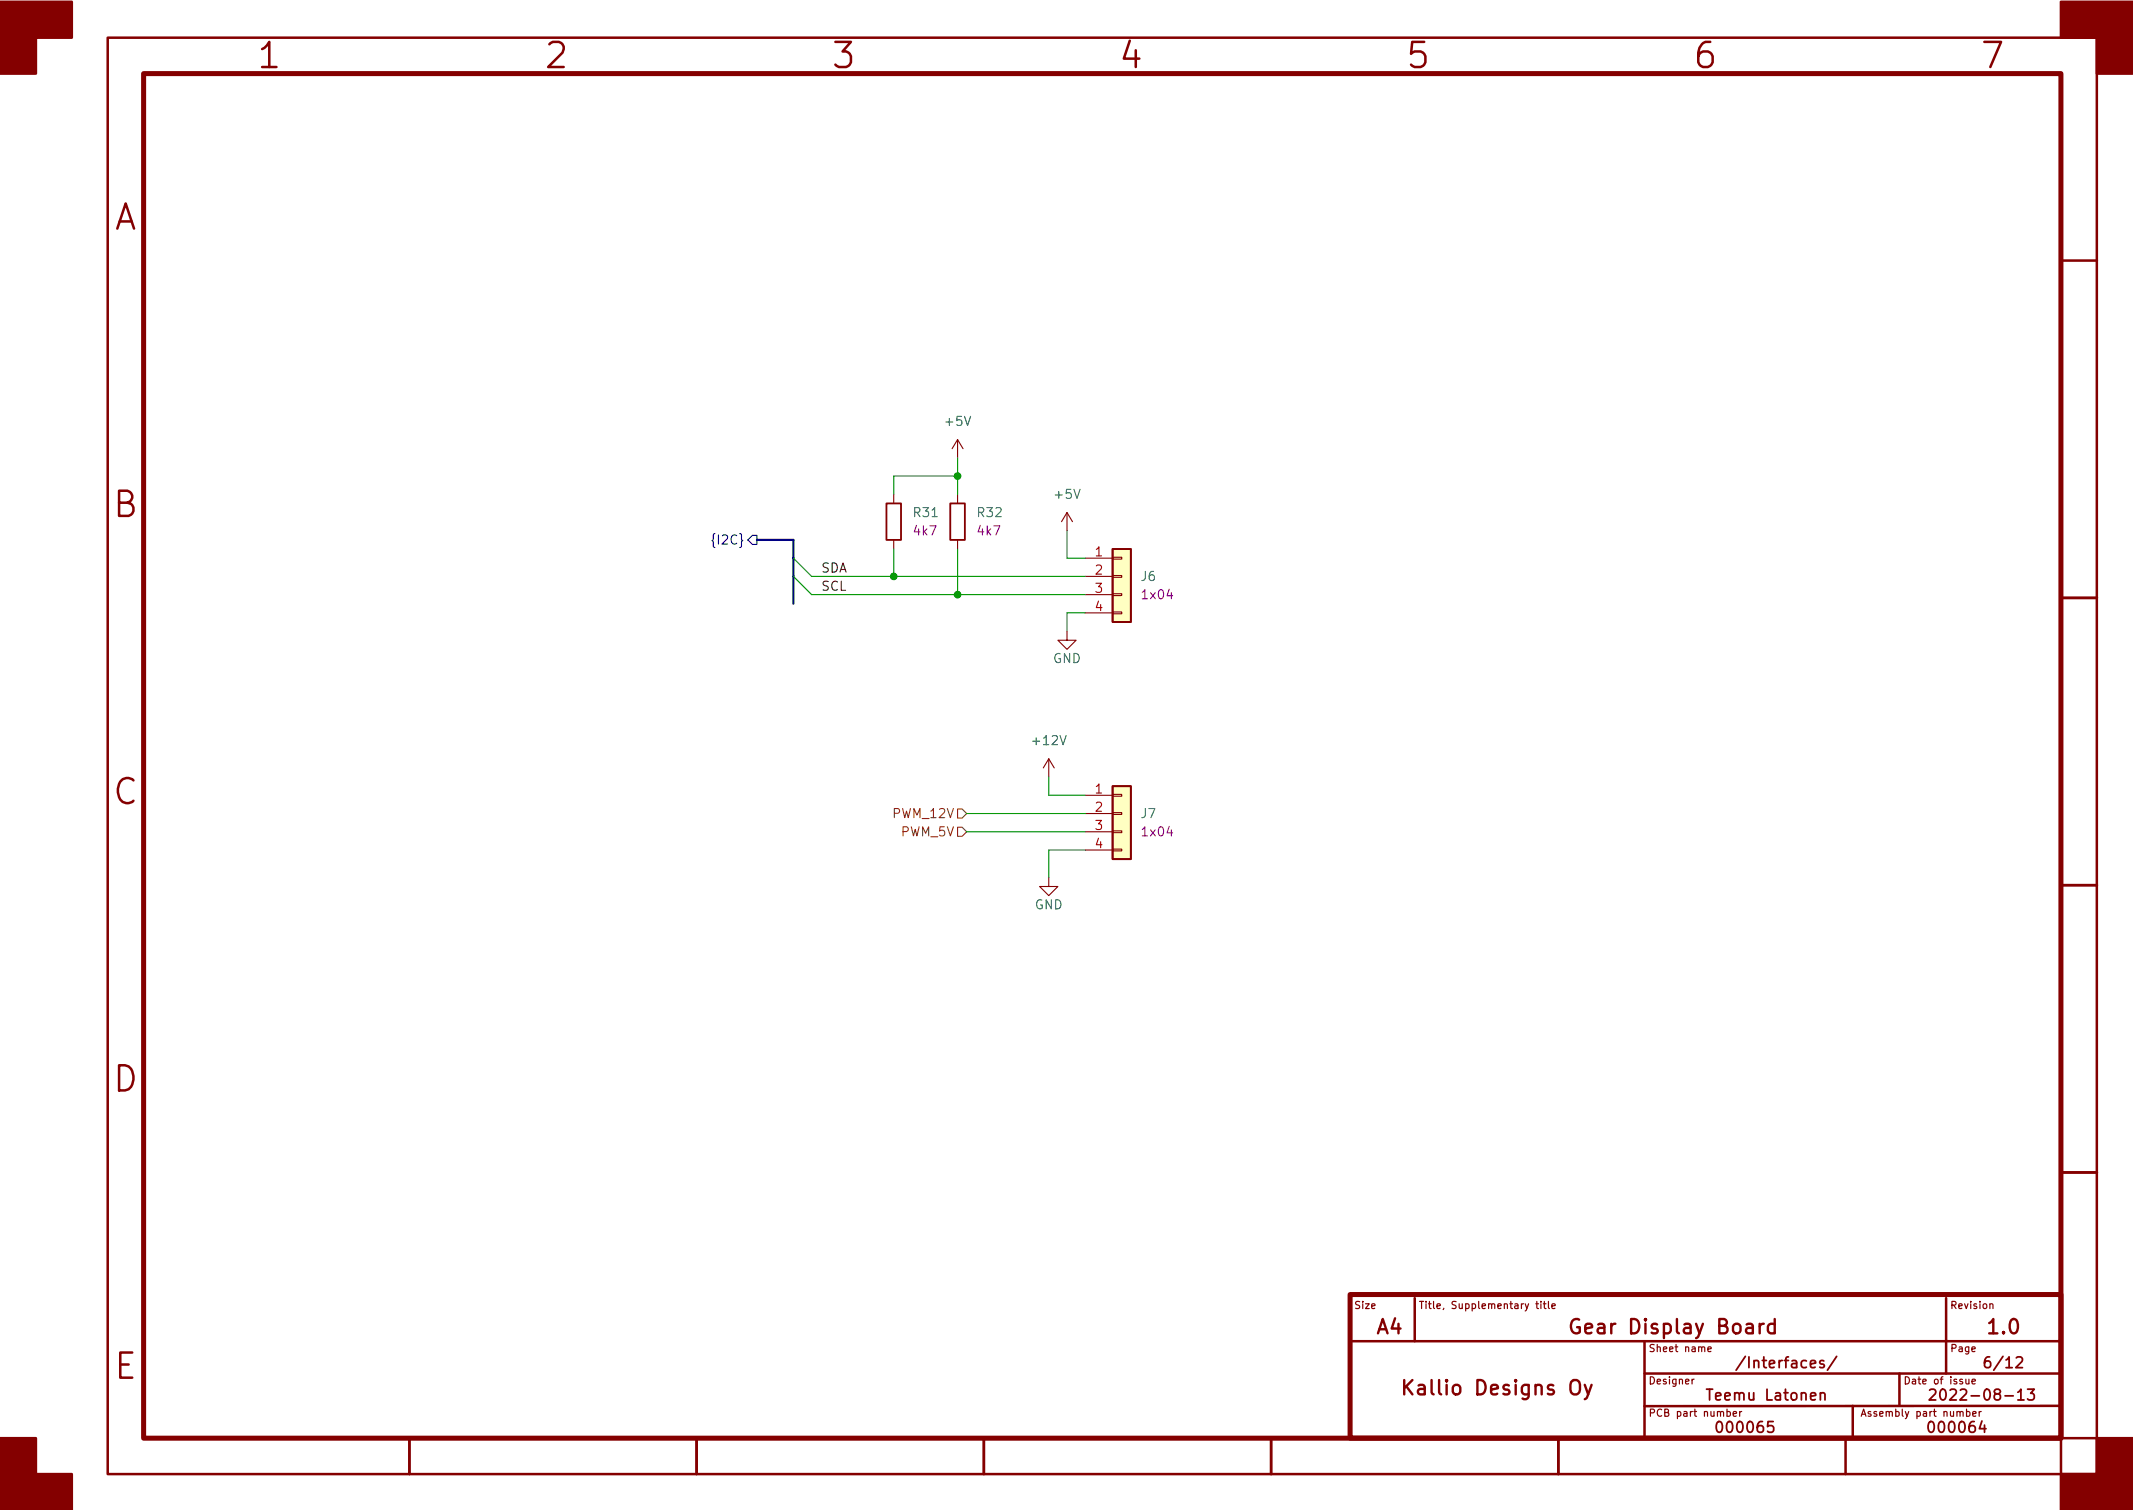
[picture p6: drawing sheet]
<svg xmlns="http://www.w3.org/2000/svg" width="297mm" height="210mm" viewBox="0 0 297 210" stroke-linecap="round" stroke-linejoin="round" font-family="sans-serif">
<g fill="none" stroke="#840000" stroke-width=".35">
<path d="M15 5.2h277v200.1h-277zM287 36.3h5M287 83.3h5M287 123.3h5M287 163.3h5M188 186.8h99M197 180.8v6M229 186.8v13.5M229 191.3h58M258 195.8v4.5M264.5 191.3v4.5M271 180.8v10.5"/>
<path d="M287 195.8h-58M57 200.3v5M97 200.3v5M137 200.3v5M177 200.3v5M181 200.3h111M217 200.3v5M257 200.3v5M287 200.3v5"/>
</g>
<path d="M20 10.2h267v190.1h-267zM188 180.3h99v20h-99z" fill="none" stroke="#840000" stroke-width=".7"/>
<g fill="#840000" stroke="#840000" stroke-width=".35">
<path d="M0 .2h10v5h-5v5h-5z"/>
<path d="M0 200.3h5v5h5v5h-10z"/>
<path d="M287 .2h10v10h-5v-5h-5z"/>
<path d="M292 200.3h5v10h-10v-5h5z"/>
</g>
<g fill="none" stroke="#840000" stroke-width=".17">
<path d="M213.9 181.5h.4M214 181.2v.9l.3 .1M214.6 181.2v.1M214.6 181.5v.7M214.9 181.5h.4M215.1 181.2v.9l.2 .1M215.6 181.2v.9l.2 .1M216.1 181.9l.5-.1-.1-.2-.2-.1-.2 .2 .1 .5h.3M235.6 192v.7M235.9 192l-.3 .2M237.8 187.9l.5-.1v-.2l-.3-.1-.2 .2 .1 .5h.4M240.5 196.6l.3-.1 .2 .2-.1 .5h-.4"/>
<path d="M241.4 196.9l.4-.1v-.2l-.3-.1-.1 .2v.5h.4M242.3 196.5v.7M242.5 196.5l-.2 .2M273.8 192v.7h.2l.2-.1M273.9 196.6l.2-.1 .2 .2-.1 .5h-.3M273.9 196.2v1M274.2 192v.7M274.6 192.4l.5-.1-.1-.2-.2-.1-.2 .2 .1 .5h.3M274.7 196.9l.5-.1-.1-.2-.2-.1-.2 .2 .1 .5h.3M275.6 196.5v.7M275.9 196.5l-.3 .2M277.1 181.6l.2-.1 .2 .1v.6"/>
</g>
<path d="M195.5 192.2v2M195.8 193l.9 1.2M196.7 192.2l-1.2 1.1M219 192.3a.66 .66 0 0 1 .7-.1 .66 .66 0 0 1 .3 .6v.7a.67 .67 0 0 1-.6 .7 .67 .67 0 0 1-.7-.7v-.7l.1-.4zM219.9 183.8a.77 .77 0 0 0-.8 0 .77 .77 0 0 0-.3 .7 .85 .85 0 0 0 .2 .9 .85 .85 0 0 0 .9 .2l.1-.1v-.7h-.4M220.7 192.8l.5 1.4M221.6 192.8l-.6 1.8-.3 .2M245.6 184.3a.51 .51 0 0 0-.6 .4M247.1 184.4l-.5-.1-.4 .4v.6l.2 .3 .2 .1 .5-.1M247.1 183.7v2" fill="none" stroke="#840000" stroke-width=".33"/>
<path d="M123.4 70.1h2.1v5.1h-2.1zM132.3 70.1h2.1v5.1h-2.1zM154.9 76.4h2.6v10.2h-2.6zM154.9 109.5h2.6v10.1h-2.6zM252.1 189.9l.7-.1v-.3l-.5-.1-.2 .2 .1 .8h.1h.5M253.5 194.1a.37 .37 0 0 1 .6 0v.8M254 189.5l-.4-.1-.2 .2 .1 .3 .5 .1 .1 .1-.1 .3h-.2h-.4M255.8 188.9l-1.3 1.9M268.7 193.6l.2-.2 .5 .1a.41 .41 0 0 1 .1 .6l-.9 .8h1M282.4 193.4h.9l-.5 .6a.41 .41 0 0 1 .5 .3v.3l-.2 .3h-.5l-.2-.1" fill="none" stroke="#840000" stroke-width=".25"/>
<g fill="#ffffc2" stroke="#ffffc2" stroke-width=".14">
<path d="M154.9 76.4h2.6v10.2h-2.6z"/>
<path d="M154.9 109.5h2.6v10.1h-2.6z"/>
</g>
<g fill="none" stroke="#840000" stroke-width=".15">
<path d="M124.5 68.8v1.3M124.5 75.2v1.2M133.3 61.2v2.5M133.3 68.8v1.3M133.3 75.2v1.2M133.3 61.2l-.7 1.3M133.3 61.2l.8 1.3M148.6 71.4l-.8 1.2M148.6 71.4v2.5M148.6 71.4l.8 1.2M151.1 77.7h3.8M154.9 77.6h1.3v.2h-1.3z"/>
<path d="M148.6 87.9v1.2h-1.3l1.3 1.3 1.3-1.3h-1.3M151.1 80.3h3.8M151.1 82.8h3.8M151.1 85.3h3.8M154.9 85.2h1.3v.3h-1.3zM154.9 82.7h1.3v.2h-1.3zM154.9 80.1h1.3v.3h-1.3zM146 105.7l-.7 1.2M146 105.7v2.5M146 105.7l.8 1.2M151.1 110.7h3.8M151.1 113.3h3.8"/>
<path d="M151.1 115.8h3.8M151.1 118.4h3.8M154.9 118.2h1.3v.3h-1.3zM154.9 115.7h1.3v.2h-1.3zM154.9 113.2h1.3v.2h-1.3zM154.9 110.6h1.3v.3h-1.3zM146 122.2v1.2h-1.2l1.2 1.3 1.3-1.3h-1.3"/>
</g>
<path d="M133.3 115.2h.7l.6 .6-.6 .7h-.7zM133.3 112.6h.7l.6 .7-.6 .6h-.7z" fill="none" stroke="#725600" stroke-width=".15"/>
<path d="M104.8 74.5h.6v1.3h-.6l-.7-.6z" fill="none" stroke="#000084" stroke-width=".15"/>
<path d="M105.4 75.2h5.1v8.9" fill="none" stroke="#000084" stroke-width=".3"/>
<path d="M110.5 77.7l2.5 2.6h38.1M124.5 76.4v3.9M133.3 63.7v5.1M133.3 76.4v6.4M133.3 66.3h-8.8v2.5M148.6 73.9v3.8h2.5M110.5 80.3l2.5 2.5h38.1M151.1 85.3h-2.5v2.6M134.6 115.8h16.5M134.6 113.3h16.5M146 108.2v2.5h5.1M151.1 118.4h-5.1v3.8" fill="none" stroke="#009600" stroke-width=".15"/>
<g fill="#009600" stroke="#009600" stroke-width=".15">
<circle cx="124.5" cy="80.3" r=".46"/>
<circle cx="133.3" cy="82.8" r=".46"/>
<circle cx="133.3" cy="66.3" r=".46"/>
</g>
<g font-size="4.9" fill="#840000">
<text x="36.1" y="9.5">1</text>
<text x="76.1" y="9.5">2</text>
<text x="116.1" y="9.5">3</text>
<text x="156.1" y="9.5">4</text>
<text x="196.1" y="9.5">5</text>
<text x="236.1" y="9.5">6</text>
<text x="276.1" y="9.5">7</text>
<text x="15.7" y="32">A</text>
<text x="15.7" y="72">B</text>
<text x="15.7" y="112">C</text>
<text x="15.7" y="152">D</text>
<text x="15.9" y="192">E</text>
</g>
<g font-size="2.8" fill="#840000">
<text x="191.7" y="185.8">A4</text>
<text x="220.1" y="185.8">Gear Display Board</text>
<text x="277.1" y="185.8">1.0</text>
<text x="196.7" y="194.3">Kallio Designs Oy</text>
</g>
<g font-size="2.1" fill="#840000">
<text x="241.5" y="190.5">/Interfaces/</text>
<text x="277" y="190.5">6/12</text>
<text x="238.3" y="195">Teemu Latonen</text>
<text x="270.7" y="195">2022-08-13</text>
<text x="239.5" y="199.5">000065</text>
<text x="269" y="199.5">000064</text>
</g>
<g font-size="1.8" fill="#006464">
<text x="131.8" y="59.3">+5V</text>
<text x="147" y="69.5">+5V</text>
<text x="127.3" y="72">R31</text>
<text x="136.2" y="72">R32</text>
<text x="158.9" y="80.9">J6</text>
<text x="146.6" y="92.3">GND</text>
<text x="144" y="103.8">+12V</text>
<text x="158.9" y="113.9">J7</text>
<text x="144.1" y="126.6">GND</text>
</g>
<text font-size="1.8" fill="#000084" x="99.6" y="75.8">{I2C}</text>
<g font-size="1.8" fill="#840084">
<text x="127.3" y="74.5">4k7</text>
<text x="136.2" y="74.5">4k7</text>
<text x="159.2" y="83.4">1x04</text>
<text x="159.2" y="116.5">1x04</text>
</g>
<g font-size="1.8" fill="#a90000">
<text x="152.5" y="77.5">1</text>
<text x="152.5" y="80">2</text>
<text x="152.5" y="82.5">3</text>
<text x="152.5" y="85.1">4</text>
<text x="152.5" y="110.5">1</text>
<text x="152.5" y="113">2</text>
<text x="152.5" y="115.6">3</text>
<text x="152.5" y="118.1">4</text>
</g>
<g font-size="1.8" fill="#0f0f0f">
<text x="114.3" y="82.3">SCL</text>
<text x="114.3" y="79.7">SDA</text>
</g>
<g font-size="1.8" fill="#725600">
<text x="124.5" y="113.9">PWM_12V</text>
<text x="125.5" y="116.5">PWM_5V</text>
</g>
<g font-size="1.4" fill="#840000">
<text x="188.5" y="182.3">Size</text>
<text x="197.5" y="182.3">Title, Supplementary title</text>
<text x="271.5" y="182.3">Revision</text>
<text x="229.5" y="188.3">Sheet name</text>
<text x="271.5" y="188.3">Page</text>
<text x="229.5" y="192.8">Designer</text>
<text x="229.5" y="197.3">PCB part number</text>
<text x="259" y="197.3">Assembly part number</text>
<text x="265" y="192.8">Date of issue</text>
</g>
</svg>
